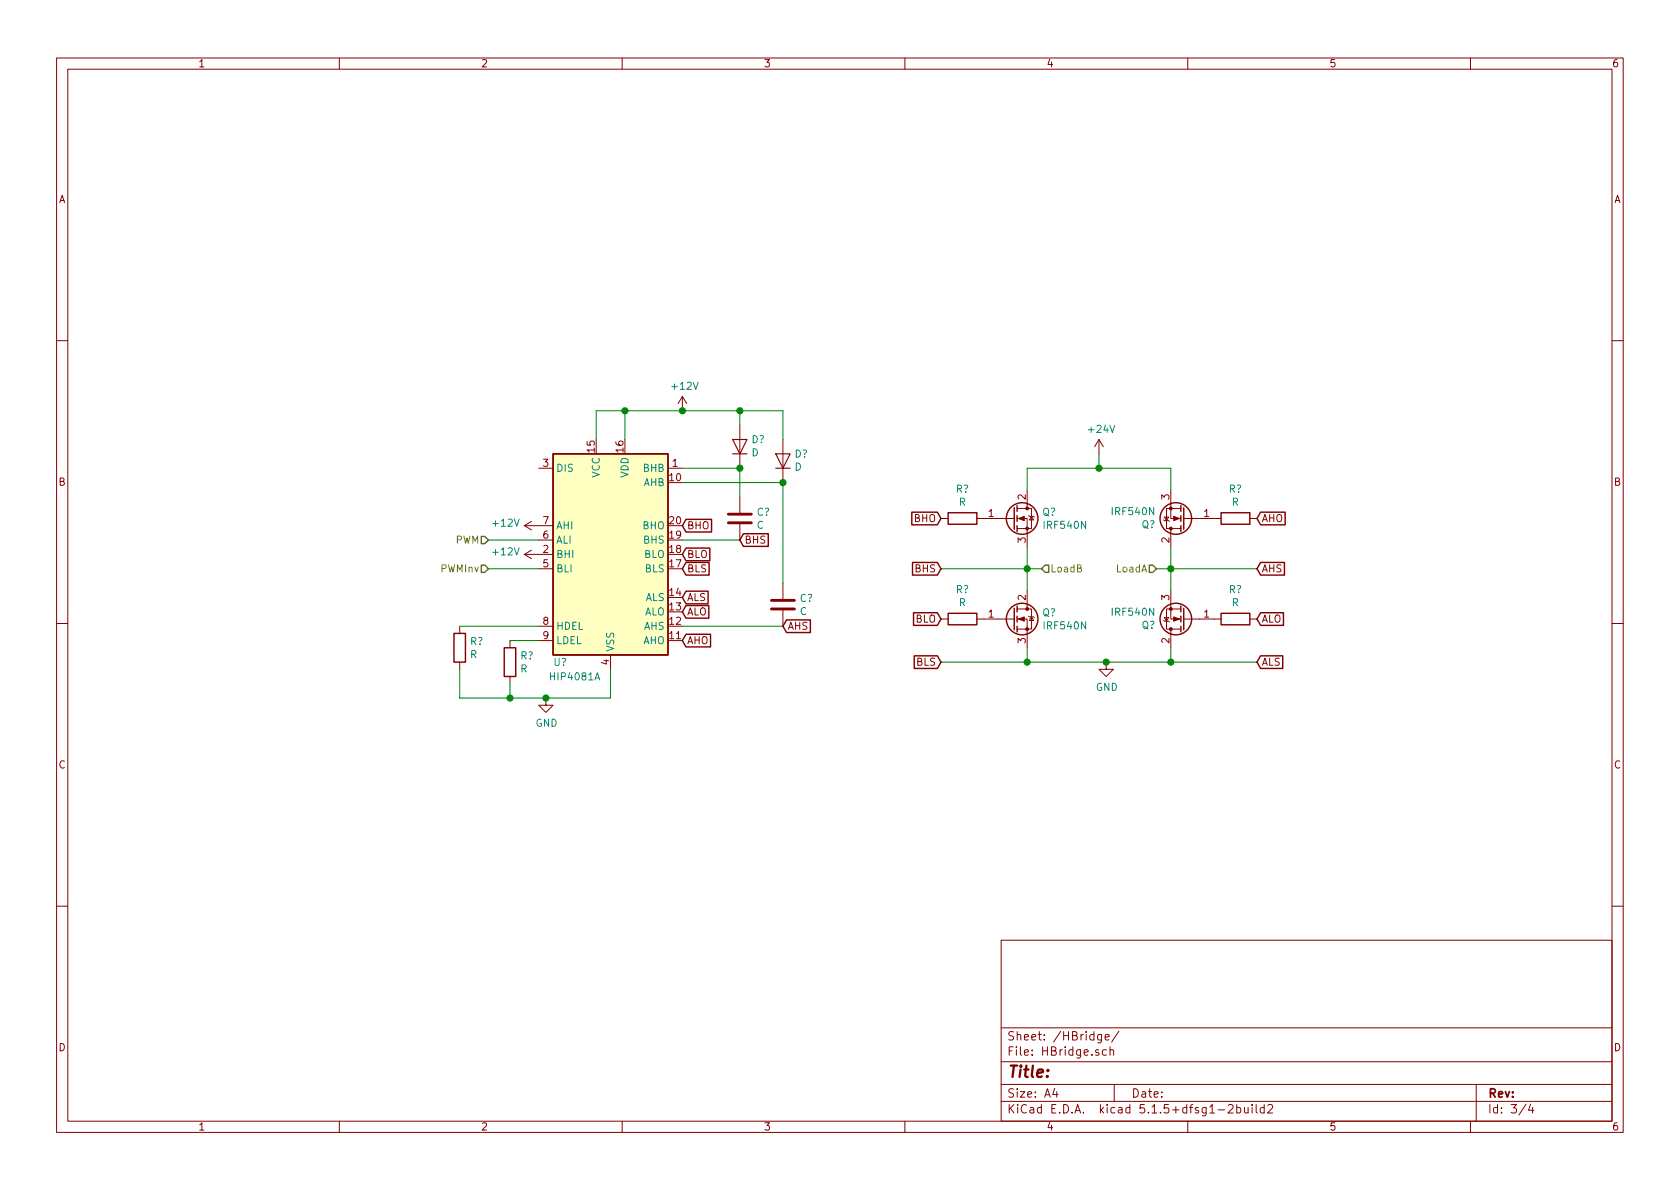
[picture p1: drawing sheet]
EESchema Schematic File Version 4
EELAYER 30 0
EELAYER END
$Descr A4 11693 8268
encoding utf-8
Sheet 3 4
Title ""
Date ""
Rev ""
Comp ""
Comment1 ""
Comment2 ""
Comment3 ""
Comment4 ""
$EndDescr
$Comp
L Transistor_FET:IRF540N Q?
U 1 1
P 7050 4300
F 0 "Q?" H 7254 4346 50  0000 L CNN
F 1 "IRF540N" H 7254 4255 50  0000 L CNN
F 2 "Package_TO_SOT_THT:TO-220-3_Vertical" H 7300 4225 50  0001 L CIN
F 3 "http://www.irf.com/product-info/datasheets/data/irf540n.pdf" H 7050 4300 50  0001 L CNN
	1    7050 4300
	1    0    0    -1  
$EndComp
$Comp
L Transistor_FET:IRF540N Q?
U 1 1
P 7050 3600
F 0 "Q?" H 7254 3646 50  0000 L CNN
F 1 "IRF540N" H 7254 3555 50  0000 L CNN
F 2 "Package_TO_SOT_THT:TO-220-3_Vertical" H 7300 3525 50  0001 L CIN
F 3 "http://www.irf.com/product-info/datasheets/data/irf540n.pdf" H 7050 3600 50  0001 L CNN
	1    7050 3600
	1    0    0    -1  
$EndComp
$Comp
L Transistor_FET:IRF540N Q?
U 1 1
P 8250 3600
F 0 "Q?" H 8454 3646 50  0000 L CNN
F 1 "IRF540N" H 8454 3555 50  0000 L CNN
F 2 "Package_TO_SOT_THT:TO-220-3_Vertical" H 8500 3525 50  0001 L CIN
F 3 "http://www.irf.com/product-info/datasheets/data/irf540n.pdf" H 8250 3600 50  0001 L CNN
	1    8250 3600
	-1   0    0    1   
$EndComp
$Comp
L Transistor_FET:IRF540N Q?
U 1 1
P 8250 4300
F 0 "Q?" H 8454 4346 50  0000 L CNN
F 1 "IRF540N" H 8454 4255 50  0000 L CNN
F 2 "Package_TO_SOT_THT:TO-220-3_Vertical" H 8500 4225 50  0001 L CIN
F 3 "http://www.irf.com/product-info/datasheets/data/irf540n.pdf" H 8250 4300 50  0001 L CNN
	1    8250 4300
	-1   0    0    1   
$EndComp
$Comp
L Driver_FET:HIP4081A U?
U 1 1
P 4250 3850
F 0 "U?" H 3900 3100 50  0000 C CNN
F 1 "HIP4081A" H 4000 3000 50  0000 C CNN
F 2 "" H 4200 4000 50  0001 C CIN
F 3 "http://www.intersil.com/content/dam/Intersil/documents/hip4/hip4080a.pdf" H 4200 3450 50  0001 C CNN
	1    4250 3850
	1    0    0    -1  
$EndComp
Text HLabel 8050 3950 0    50   Input ~ 0
LoadA
Text HLabel 7250 3950 2    50   Input ~ 0
LoadB
$Comp
L power:+12V #PWR?
U 1 1
P 4750 2850
F 0 "#PWR?" H 4750 2700 50  0001 C CNN
F 1 "+12V" H 4765 3023 50  0000 C CNN
F 2 "" H 4750 2850 50  0001 C CNN
F 3 "" H 4750 2850 50  0001 C CNN
	1    4750 2850
	1    0    0    -1  
$EndComp
$Comp
L power:+24V #PWR?
U 1 1
P 7650 3150
F 0 "#PWR?" H 7650 3000 50  0001 C CNN
F 1 "+24V" H 7665 3323 50  0000 C CNN
F 2 "" H 7650 3150 50  0001 C CNN
F 3 "" H 7650 3150 50  0001 C CNN
	1    7650 3150
	1    0    0    -1  
$EndComp
$Comp
L power:GND #PWR?
U 1 1
P 3800 4850
F 0 "#PWR?" H 3800 4600 50  0001 C CNN
F 1 "GND" H 3805 4677 50  0000 C CNN
F 2 "" H 3800 4850 50  0001 C CNN
F 3 "" H 3800 4850 50  0001 C CNN
	1    3800 4850
	1    0    0    -1  
$EndComp
$Comp
L Device:R R?
U 1 1
P 8600 3600
F 0 "R?" V 8393 3600 50  0000 C CNN
F 1 "R" V 8484 3600 50  0000 C CNN
F 2 "" V 8530 3600 50  0001 C CNN
F 3 "~" H 8600 3600 50  0001 C CNN
	1    8600 3600
	0    1    1    0   
$EndComp
$Comp
L Device:R R?
U 1 1
P 8600 4300
F 0 "R?" V 8393 4300 50  0000 C CNN
F 1 "R" V 8484 4300 50  0000 C CNN
F 2 "" V 8530 4300 50  0001 C CNN
F 3 "~" H 8600 4300 50  0001 C CNN
	1    8600 4300
	0    1    1    0   
$EndComp
$Comp
L Device:R R?
U 1 1
P 6700 3600
F 0 "R?" V 6493 3600 50  0000 C CNN
F 1 "R" V 6584 3600 50  0000 C CNN
F 2 "" V 6630 3600 50  0001 C CNN
F 3 "~" H 6700 3600 50  0001 C CNN
	1    6700 3600
	0    1    1    0   
$EndComp
$Comp
L Device:R R?
U 1 1
P 6700 4300
F 0 "R?" V 6493 4300 50  0000 C CNN
F 1 "R" V 6584 4300 50  0000 C CNN
F 2 "" V 6630 4300 50  0001 C CNN
F 3 "~" H 6700 4300 50  0001 C CNN
	1    6700 4300
	0    1    1    0   
$EndComp
$Comp
L Device:C C?
U 1 1
P 5450 4200
F 0 "C?" H 5565 4246 50  0000 L CNN
F 1 "C" H 5565 4155 50  0000 L CNN
F 2 "" H 5488 4050 50  0001 C CNN
F 3 "~" H 5450 4200 50  0001 C CNN
	1    5450 4200
	1    0    0    -1  
$EndComp
$Comp
L Device:D D?
U 1 1
P 5150 3100
F 0 "D?" V 5196 3021 50  0000 R CNN
F 1 "D" V 5105 3021 50  0000 R CNN
F 2 "" H 5150 3100 50  0001 C CNN
F 3 "~" H 5150 3100 50  0001 C CNN
	1    5150 3100
	0    -1   -1   0   
$EndComp
Wire Wire Line
	7150 4100 7150 3950
Wire Wire Line
	7250 3950 7150 3950
Connection ~ 7150 3950
Wire Wire Line
	7150 3950 7150 3800
Wire Wire Line
	8150 4100 8150 3950
Wire Wire Line
	7150 3400 7150 3250
Wire Wire Line
	7150 3250 7650 3250
Wire Wire Line
	8150 3250 8150 3400
Wire Wire Line
	8050 3950 8150 3950
Connection ~ 8150 3950
Wire Wire Line
	8150 3950 8150 3800
Wire Wire Line
	7650 3150 7650 3250
Connection ~ 7650 3250
Wire Wire Line
	7650 3250 8150 3250
$Comp
L power:GND #PWR?
U 1 1
P 7700 4600
F 0 "#PWR?" H 7700 4350 50  0001 C CNN
F 1 "GND" H 7705 4427 50  0000 C CNN
F 2 "" H 7700 4600 50  0001 C CNN
F 3 "" H 7700 4600 50  0001 C CNN
	1    7700 4600
	1    0    0    -1  
$EndComp
$Comp
L Device:C C?
U 1 1
P 5150 3600
F 0 "C?" H 5265 3646 50  0000 L CNN
F 1 "C" H 5265 3555 50  0000 L CNN
F 2 "" H 5188 3450 50  0001 C CNN
F 3 "~" H 5150 3600 50  0001 C CNN
	1    5150 3600
	1    0    0    -1  
$EndComp
$Comp
L Device:D D?
U 1 1
P 5450 3200
F 0 "D?" V 5496 3121 50  0000 R CNN
F 1 "D" V 5405 3121 50  0000 R CNN
F 2 "" H 5450 3200 50  0001 C CNN
F 3 "~" H 5450 3200 50  0001 C CNN
	1    5450 3200
	0    -1   -1   0   
$EndComp
$Comp
L Device:R R?
U 1 1
P 3550 4600
F 0 "R?" H 3620 4646 50  0000 L CNN
F 1 "R" H 3620 4555 50  0000 L CNN
F 2 "" V 3480 4600 50  0001 C CNN
F 3 "~" H 3550 4600 50  0001 C CNN
	1    3550 4600
	1    0    0    -1  
$EndComp
$Comp
L Device:R R?
U 1 1
P 3200 4500
F 0 "R?" H 3270 4546 50  0000 L CNN
F 1 "R" H 3270 4455 50  0000 L CNN
F 2 "" V 3130 4500 50  0001 C CNN
F 3 "~" H 3200 4500 50  0001 C CNN
	1    3200 4500
	1    0    0    -1  
$EndComp
Wire Wire Line
	4250 4850 3800 4850
Wire Wire Line
	3550 4750 3550 4850
Connection ~ 3550 4850
Wire Wire Line
	3750 4450 3550 4450
Wire Wire Line
	4250 4850 4250 4650
Connection ~ 3800 4850
Wire Wire Line
	3800 4850 3550 4850
Wire Wire Line
	3200 4350 3750 4350
Wire Wire Line
	3200 4650 3200 4850
Wire Wire Line
	3200 4850 3550 4850
Text HLabel 3400 3750 0    50   Input ~ 0
PWM
Text HLabel 3400 3950 0    50   Input ~ 0
PWMInv
Wire Wire Line
	3400 3750 3750 3750
Wire Wire Line
	3400 3950 3750 3950
Wire Wire Line
	8150 4500 8150 4600
Wire Wire Line
	8150 4600 7700 4600
Wire Wire Line
	7150 4500 7150 4600
Wire Wire Line
	7150 4600 7700 4600
Connection ~ 7700 4600
Wire Wire Line
	4750 3250 5150 3250
Wire Wire Line
	5150 3250 5150 3450
Connection ~ 5150 3250
Wire Wire Line
	5150 3750 4750 3750
Wire Wire Line
	4750 4350 5450 4350
Wire Wire Line
	5450 4050 5450 3350
Wire Wire Line
	5150 2950 5150 2850
Wire Wire Line
	5150 2850 5450 2850
Wire Wire Line
	5450 2850 5450 3050
Wire Wire Line
	5150 2850 4750 2850
Wire Wire Line
	4150 2850 4150 3050
Connection ~ 5150 2850
Wire Wire Line
	4350 3050 4350 2850
Connection ~ 4350 2850
Wire Wire Line
	4350 2850 4150 2850
Connection ~ 4750 2850
Wire Wire Line
	4750 2850 4350 2850
Text GLabel 4750 3650 2    50   Input ~ 0
BHO
Text GLabel 4750 3950 2    50   Input ~ 0
BLS
Text GLabel 4750 3850 2    50   Input ~ 0
BLO
Wire Wire Line
	4750 3350 5450 3350
Connection ~ 5450 3350
Text GLabel 4750 4150 2    50   Input ~ 0
ALS
Text GLabel 4750 4250 2    50   Input ~ 0
ALO
Text GLabel 4750 4450 2    50   Input ~ 0
AHO
Text GLabel 5450 4350 2    50   Input ~ 0
AHS
Text GLabel 5150 3750 2    50   Input ~ 0
BHS
Text GLabel 6550 3600 0    50   Input ~ 0
BHO
Text GLabel 6550 4600 0    50   Input ~ 0
BLS
Text GLabel 6550 4300 0    50   Input ~ 0
BLO
Text GLabel 8750 4600 2    50   Input ~ 0
ALS
Text GLabel 8750 4300 2    50   Input ~ 0
ALO
Text GLabel 8750 3600 2    50   Input ~ 0
AHO
Text GLabel 6550 3950 0    50   Input ~ 0
BHS
Wire Wire Line
	6550 4600 7150 4600
Connection ~ 7150 4600
Wire Wire Line
	6550 3950 7150 3950
Wire Wire Line
	8750 4600 8150 4600
Connection ~ 8150 4600
Text GLabel 8750 3950 2    50   Input ~ 0
AHS
Wire Wire Line
	8750 3950 8150 3950
$Comp
L power:+12V #PWR?
U 1 1
P 3750 3650
F 0 "#PWR?" H 3750 3500 50  0001 C CNN
F 1 "+12V" V 3765 3778 50  0000 L CNN
F 2 "" H 3750 3650 50  0001 C CNN
F 3 "" H 3750 3650 50  0001 C CNN
	1    3750 3650
	0    -1   -1   0   
$EndComp
$Comp
L power:+12V #PWR?
U 1 1
P 3750 3850
F 0 "#PWR?" H 3750 3700 50  0001 C CNN
F 1 "+12V" V 3765 3978 50  0000 L CNN
F 2 "" H 3750 3850 50  0001 C CNN
F 3 "" H 3750 3850 50  0001 C CNN
	1    3750 3850
	0    -1   -1   0   
$EndComp
$EndSCHEMATC
